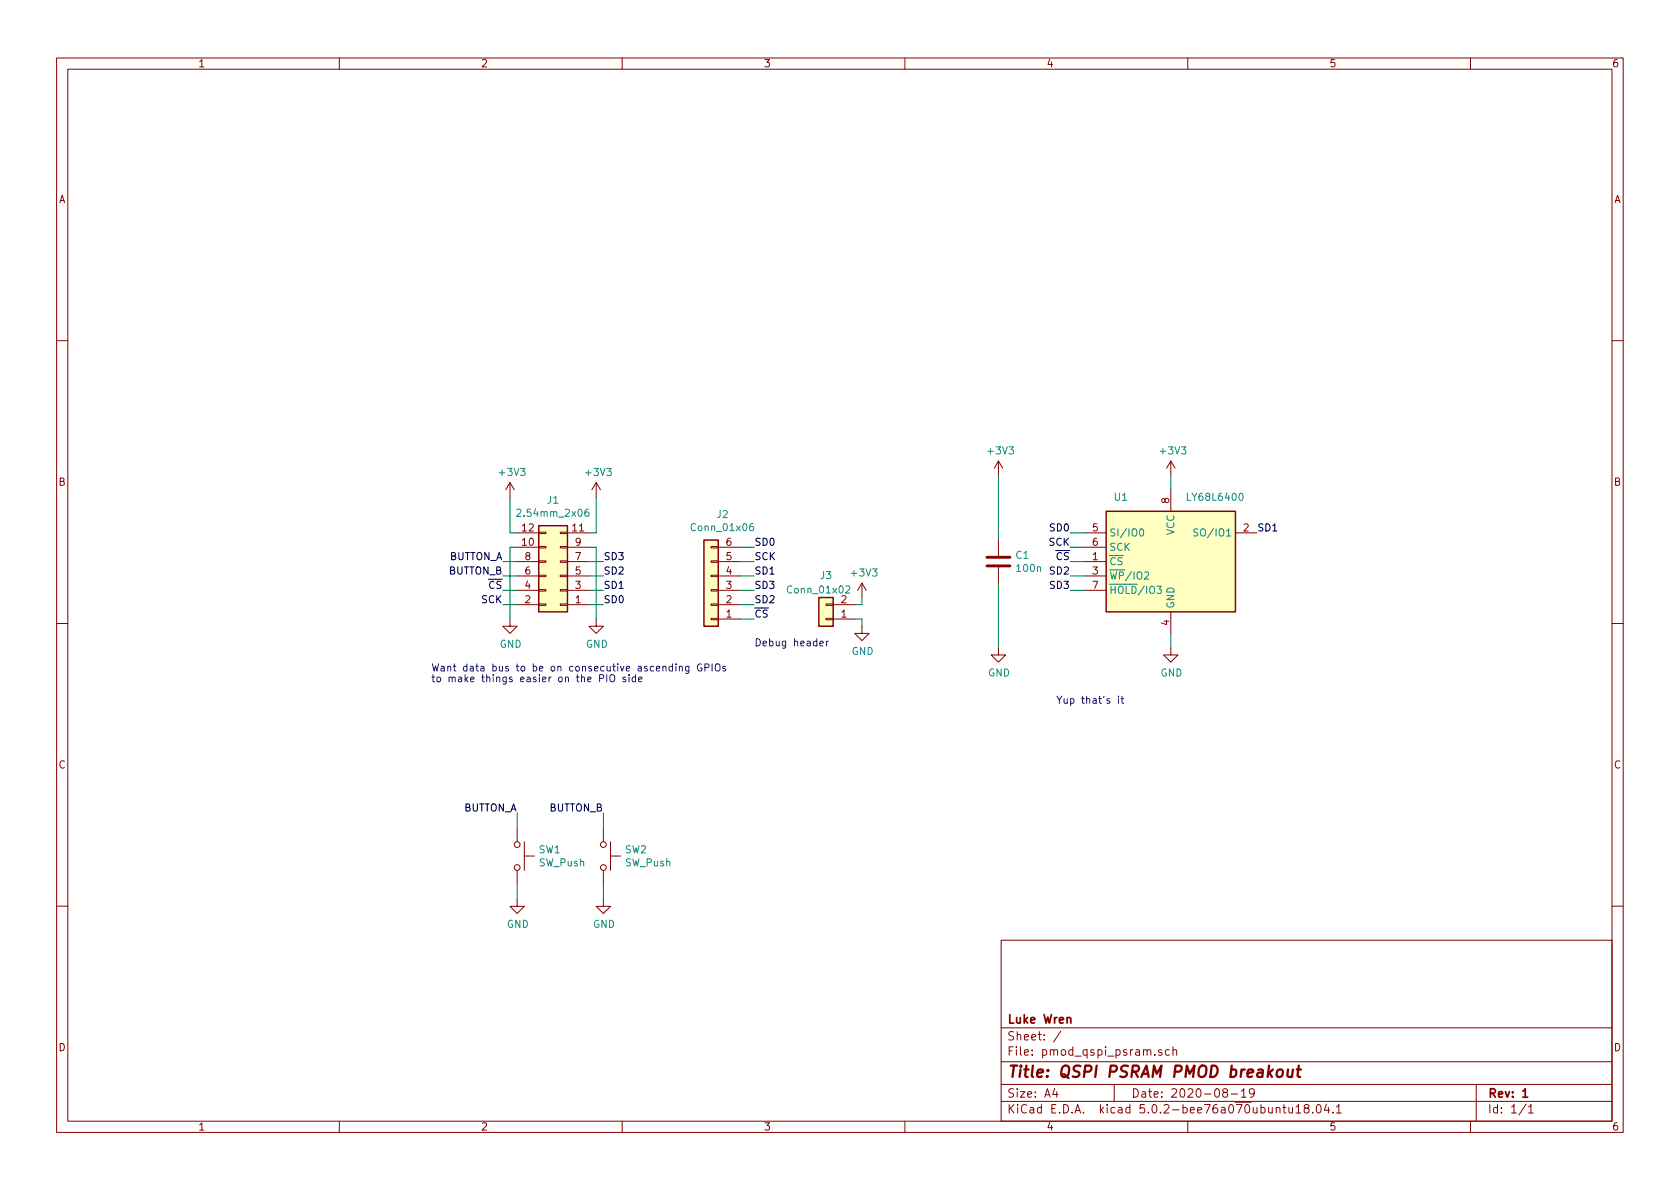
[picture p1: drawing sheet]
EESchema Schematic File Version 4
EELAYER 26 0
EELAYER END
$Descr A4 11693 8268
encoding utf-8
Sheet 1 1
Title "QSPI PSRAM PMOD breakout"
Date "2020-08-19"
Rev "1"
Comp "Luke Wren"
Comment1 ""
Comment2 ""
Comment3 ""
Comment4 ""
$EndDescr
$Comp
L Connector_Generic:Conn_02x06_Odd_Even J1
U 1 1
P 3900 4000
F 0 "J1" H 3950 3475 50  0000 C CNN
F 1 "2.54mm_2x06" H 3950 3566 50  0000 C CNN
F 2 "Connector_PinSocket_2.54mm:PinSocket_2x06_P2.54mm_Horizontal" H 3900 4000 50  0001 C CNN
F 3 "~" H 3900 4000 50  0001 C CNN
	1    3900 4000
	-1   0    0    1   
$EndComp
Wire Wire Line
	4100 4200 4200 4200
Wire Wire Line
	4100 4100 4200 4100
Wire Wire Line
	4100 4000 4200 4000
Wire Wire Line
	4100 3900 4200 3900
Wire Wire Line
	4100 3800 4150 3800
Wire Wire Line
	4150 3800 4150 4300
Wire Wire Line
	3600 3800 3550 3800
Wire Wire Line
	3550 3800 3550 4300
Wire Wire Line
	3600 4100 3500 4100
Wire Wire Line
	3600 4200 3500 4200
$Comp
L power:GND #PWR0101
U 1 1
P 3550 4300
F 0 "#PWR0101" H 3550 4050 50  0001 C CNN
F 1 "GND" H 3555 4127 50  0000 C CNN
F 2 "" H 3550 4300 50  0001 C CNN
F 3 "" H 3550 4300 50  0001 C CNN
	1    3550 4300
	1    0    0    -1  
$EndComp
$Comp
L power:GND #PWR0102
U 1 1
P 4150 4300
F 0 "#PWR0102" H 4150 4050 50  0001 C CNN
F 1 "GND" H 4155 4127 50  0000 C CNN
F 2 "" H 4150 4300 50  0001 C CNN
F 3 "" H 4150 4300 50  0001 C CNN
	1    4150 4300
	1    0    0    -1  
$EndComp
$Comp
L power:+3V3 #PWR0103
U 1 1
P 4150 3450
F 0 "#PWR0103" H 4150 3300 50  0001 C CNN
F 1 "+3V3" H 4165 3623 50  0000 C CNN
F 2 "" H 4150 3450 50  0001 C CNN
F 3 "" H 4150 3450 50  0001 C CNN
	1    4150 3450
	1    0    0    -1  
$EndComp
$Comp
L power:+3V3 #PWR0104
U 1 1
P 3550 3450
F 0 "#PWR0104" H 3550 3300 50  0001 C CNN
F 1 "+3V3" H 3565 3623 50  0000 C CNN
F 2 "" H 3550 3450 50  0001 C CNN
F 3 "" H 3550 3450 50  0001 C CNN
	1    3550 3450
	1    0    0    -1  
$EndComp
Wire Wire Line
	3550 3700 3600 3700
Wire Wire Line
	3550 3450 3550 3700
Wire Wire Line
	4100 3700 4150 3700
Wire Wire Line
	4150 3700 4150 3450
Text Label 4200 3900 0    50   ~ 0
SD3
Text Label 4200 4000 0    50   ~ 0
SD2
Text Label 4200 4100 0    50   ~ 0
SD1
Text Label 4200 4200 0    50   ~ 0
SD0
Text Label 3500 4200 2    50   ~ 0
SCK
Text Label 3500 4100 2    50   ~ 0
~CS~
$Comp
L Memory_Flash:AT25SF081-XMHF-X U1
U 1 1
P 8150 3900
F 0 "U1" H 7750 4350 50  0000 L CNN
F 1 "LY68L6400" H 8250 4350 50  0000 L CNN
F 2 "Package_SO:SOIC-8_3.9x4.9mm_P1.27mm" H 8150 3300 50  0001 C CNN
F 3 "https://www.adestotech.com/wp-content/uploads/DS-AT25SF081_045.pdf" H 8150 3900 50  0001 C CNN
	1    8150 3900
	1    0    0    -1  
$EndComp
Wire Wire Line
	7550 3700 7450 3700
Wire Wire Line
	7550 3800 7450 3800
Wire Wire Line
	7550 3900 7450 3900
Wire Wire Line
	7550 4000 7450 4000
Wire Wire Line
	7550 4100 7450 4100
Text Label 7450 3700 2    50   ~ 0
SD0
Text Label 7450 3800 2    50   ~ 0
SCK
Text Label 7450 3900 2    50   ~ 0
~CS~
Text Label 7450 4000 2    50   ~ 0
SD2
Text Label 7450 4100 2    50   ~ 0
SD3
Text Label 8750 3700 0    50   ~ 0
SD1
$Comp
L power:+3V3 #PWR0105
U 1 1
P 8150 3300
F 0 "#PWR0105" H 8150 3150 50  0001 C CNN
F 1 "+3V3" H 8165 3473 50  0000 C CNN
F 2 "" H 8150 3300 50  0001 C CNN
F 3 "" H 8150 3300 50  0001 C CNN
	1    8150 3300
	1    0    0    -1  
$EndComp
$Comp
L power:GND #PWR0106
U 1 1
P 8150 4500
F 0 "#PWR0106" H 8150 4250 50  0001 C CNN
F 1 "GND" H 8155 4327 50  0000 C CNN
F 2 "" H 8150 4500 50  0001 C CNN
F 3 "" H 8150 4500 50  0001 C CNN
	1    8150 4500
	1    0    0    -1  
$EndComp
Wire Wire Line
	8150 4400 8150 4500
Wire Wire Line
	8150 3300 8150 3400
$Comp
L power:+3V3 #PWR0107
U 1 1
P 6950 3300
F 0 "#PWR0107" H 6950 3150 50  0001 C CNN
F 1 "+3V3" H 6965 3473 50  0000 C CNN
F 2 "" H 6950 3300 50  0001 C CNN
F 3 "" H 6950 3300 50  0001 C CNN
	1    6950 3300
	1    0    0    -1  
$EndComp
$Comp
L power:GND #PWR0108
U 1 1
P 6950 4500
F 0 "#PWR0108" H 6950 4250 50  0001 C CNN
F 1 "GND" H 6955 4327 50  0000 C CNN
F 2 "" H 6950 4500 50  0001 C CNN
F 3 "" H 6950 4500 50  0001 C CNN
	1    6950 4500
	1    0    0    -1  
$EndComp
$Comp
L Device:C C1
U 1 1
P 6950 3900
F 0 "C1" H 7065 3946 50  0000 L CNN
F 1 "100n" H 7065 3855 50  0000 L CNN
F 2 "Capacitor_SMD:C_0402_1005Metric" H 6988 3750 50  0001 C CNN
F 3 "~" H 6950 3900 50  0001 C CNN
	1    6950 3900
	1    0    0    -1  
$EndComp
Wire Wire Line
	6950 3750 6950 3300
Wire Wire Line
	6950 4050 6950 4500
Text Notes 7350 4900 0    50   ~ 0
Yup that's it\n
Wire Wire Line
	5150 4300 5250 4300
Wire Wire Line
	5150 4200 5250 4200
Wire Wire Line
	5150 4100 5250 4100
Wire Wire Line
	5150 4000 5250 4000
Wire Wire Line
	5150 3900 5250 3900
Wire Wire Line
	5150 3800 5250 3800
Text Label 5250 4100 0    50   ~ 0
SD3
Text Label 5250 4200 0    50   ~ 0
SD2
Text Label 5250 4000 0    50   ~ 0
SD1
Text Label 5250 3800 0    50   ~ 0
SD0
Text Label 5250 3900 0    50   ~ 0
SCK
Text Label 5250 4300 0    50   ~ 0
~CS~
Text Notes 5250 4500 0    50   ~ 0
Debug header\n
$Comp
L Switch:SW_Push SW1
U 1 1
P 3600 5950
F 0 "SW1" V 3554 6098 50  0000 L CNN
F 1 "SW_Push" V 3645 6098 50  0000 L CNN
F 2 "picodvi:SW_SPST_PTS815" H 3600 6150 50  0001 C CNN
F 3 "" H 3600 6150 50  0001 C CNN
	1    3600 5950
	0    1    1    0   
$EndComp
Wire Wire Line
	3600 6150 3600 6250
$Comp
L power:GND #PWR0110
U 1 1
P 3600 6250
F 0 "#PWR0110" H 3600 6000 50  0001 C CNN
F 1 "GND" H 3605 6077 50  0000 C CNN
F 2 "" H 3600 6250 50  0001 C CNN
F 3 "" H 3600 6250 50  0001 C CNN
	1    3600 6250
	1    0    0    -1  
$EndComp
$Comp
L Switch:SW_Push SW2
U 1 1
P 4200 5950
F 0 "SW2" V 4154 6098 50  0000 L CNN
F 1 "SW_Push" V 4245 6098 50  0000 L CNN
F 2 "picodvi:SW_SPST_PTS815" H 4200 6150 50  0001 C CNN
F 3 "" H 4200 6150 50  0001 C CNN
	1    4200 5950
	0    1    1    0   
$EndComp
Wire Wire Line
	4200 6150 4200 6250
$Comp
L power:GND #PWR0111
U 1 1
P 4200 6250
F 0 "#PWR0111" H 4200 6000 50  0001 C CNN
F 1 "GND" H 4205 6077 50  0000 C CNN
F 2 "" H 4200 6250 50  0001 C CNN
F 3 "" H 4200 6250 50  0001 C CNN
	1    4200 6250
	1    0    0    -1  
$EndComp
Wire Wire Line
	3600 5750 3600 5650
Wire Wire Line
	4200 5750 4200 5650
Text Label 3600 5650 2    50   ~ 0
BUTTON_A
Text Label 3500 3900 2    50   ~ 0
BUTTON_A
Text Label 4200 5650 2    50   ~ 0
BUTTON_B
Text Label 3500 4000 2    50   ~ 0
BUTTON_B
Wire Wire Line
	3600 3900 3500 3900
Wire Wire Line
	3600 4000 3500 4000
Text Notes 3000 4750 0    50   ~ 0
Want data bus to be on consecutive ascending GPIOs\nto make things easier on the PIO side
$Comp
L Connector_Generic:Conn_01x06 J2
U 1 1
P 4950 4100
F 0 "J2" H 4870 3575 50  0000 C CNN
F 1 "Conn_01x06" H 4870 3666 50  0000 C CNN
F 2 "Connector_PinHeader_2.54mm:PinHeader_1x06_P2.54mm_Vertical" H 4950 4100 50  0001 C CNN
F 3 "~" H 4950 4100 50  0001 C CNN
	1    4950 4100
	-1   0    0    1   
$EndComp
$Comp
L Connector_Generic:Conn_01x02 J3
U 1 1
P 5750 4300
F 0 "J3" H 5750 4000 50  0000 C CNN
F 1 "Conn_01x02" H 5800 4100 50  0000 C CNN
F 2 "Connector_PinHeader_2.54mm:PinHeader_1x02_P2.54mm_Vertical" H 5750 4300 50  0001 C CNN
F 3 "~" H 5750 4300 50  0001 C CNN
	1    5750 4300
	-1   0    0    1   
$EndComp
Wire Wire Line
	5950 4300 6000 4300
Wire Wire Line
	6000 4300 6000 4350
$Comp
L power:GND #PWR0109
U 1 1
P 6000 4350
F 0 "#PWR0109" H 6000 4100 50  0001 C CNN
F 1 "GND" H 6005 4177 50  0000 C CNN
F 2 "" H 6000 4350 50  0001 C CNN
F 3 "" H 6000 4350 50  0001 C CNN
	1    6000 4350
	1    0    0    -1  
$EndComp
$Comp
L power:+3V3 #PWR0112
U 1 1
P 6000 4150
F 0 "#PWR0112" H 6000 4000 50  0001 C CNN
F 1 "+3V3" H 6015 4323 50  0000 C CNN
F 2 "" H 6000 4150 50  0001 C CNN
F 3 "" H 6000 4150 50  0001 C CNN
	1    6000 4150
	1    0    0    -1  
$EndComp
Wire Wire Line
	5950 4200 6000 4200
Wire Wire Line
	6000 4200 6000 4150
$EndSCHEMATC
